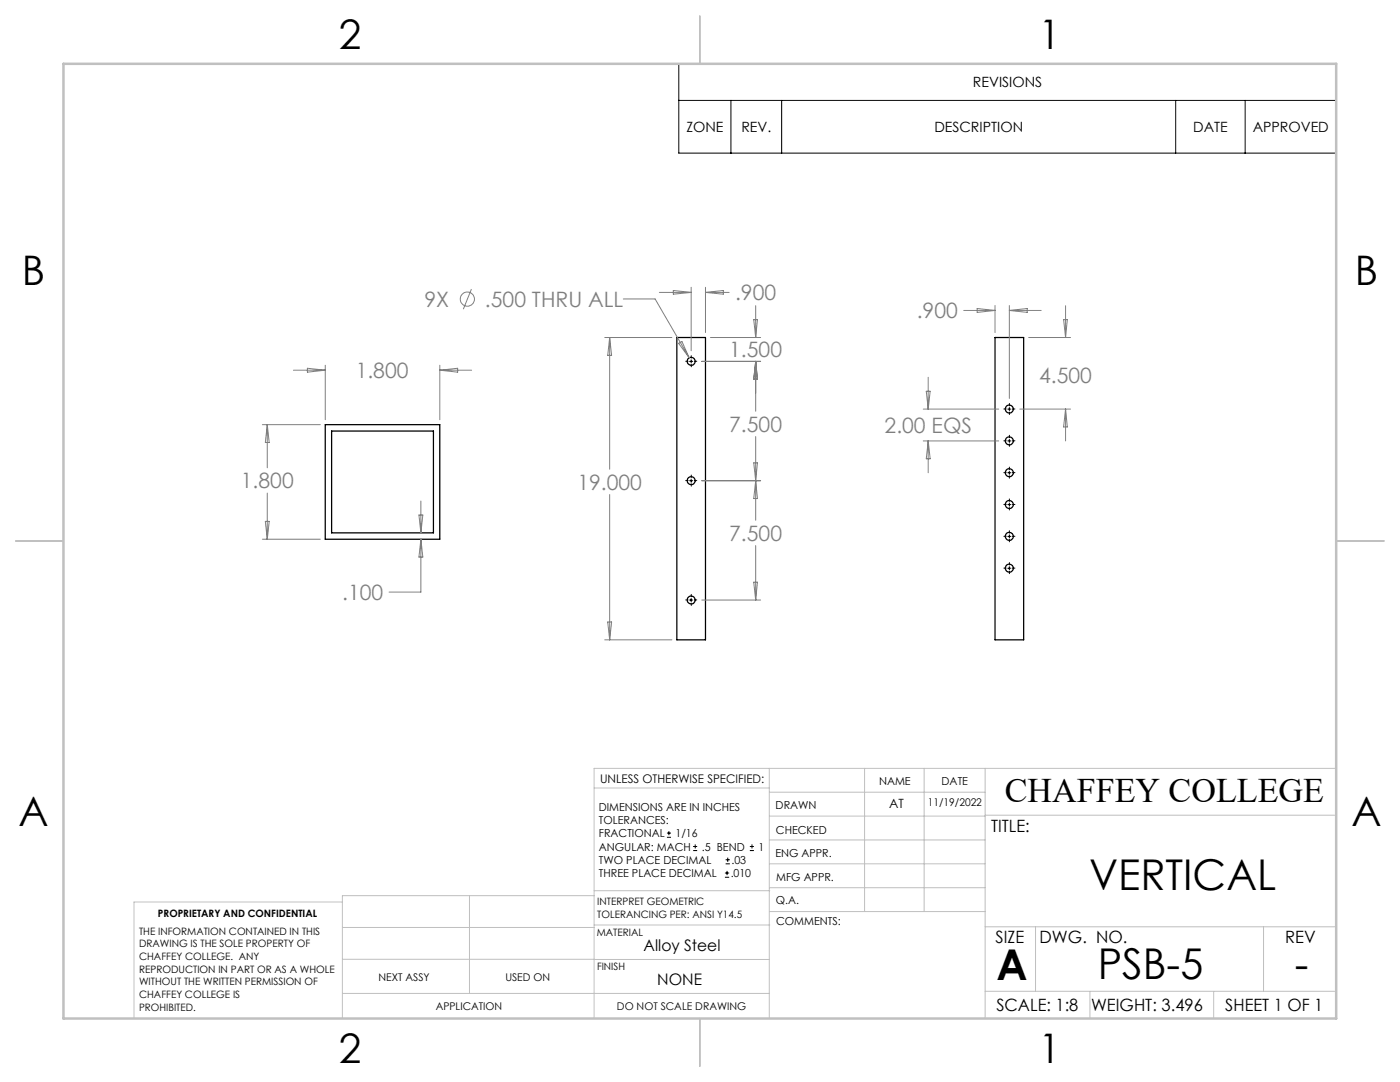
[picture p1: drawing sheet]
<svg xmlns="http://www.w3.org/2000/svg" width="279mm" height="216mm" viewBox="0 0 279 216" stroke-linecap="round" stroke-linejoin="round" font-family="sans-serif">
<g fill="none" stroke="#000" stroke-width=".25">
<path d="M135.1 67.3h5.7v60.4h-5.7zM198.6 67.3h5.7v60.4h-5.7zM64.9 84.7h22.9v22.9h-22.9zM66.2 86h20.3v20.3h-20.3z"/>
<circle cx="138" cy="72.1" r=".8"/>
<circle cx="138" cy="95.9" r=".8"/>
<circle cx="201.4" cy="94.3" r=".8"/>
<circle cx="201.4" cy="88" r=".8"/>
<circle cx="201.4" cy="81.6" r=".8"/>
<circle cx="138" cy="119.7" r=".8"/>
<circle cx="201.4" cy="107" r=".8"/>
<circle cx="201.4" cy="100.7" r=".8"/>
<circle cx="201.4" cy="113.4" r=".8"/>
</g>
<g fill="none" stroke="#808080" stroke-width=".2">
<path d="M94.1 57.7l-1.6 4M124.4 59.7h6.3l6.8 11.7M131.6 58.3h6.3M134.4 58l3.5 .3-3.5 .4zM137.9 57.3v12.7M140.8 57.3v9.1M140.8 58.3h4.7M140.8 58.3l3.6-.3v.7zM58.6 73.9h6.3M61.3 73.5l3.6 .4-3.6 .4zM64.9 72.9v10.8M87.8 72.9v10.8"/>
<path d="M87.8 73.9h6.3M87.8 73.9l3.5-.4v.8zM120.7 67.3h13.4M121.7 67.3v26.3M121.7 67.3l.4 3.6h-.8zM135.4 68.5l.7-.3 1.4 3.2zM140.1 72.1h11.7M141.8 67.3h10M150.4 63.8h.8l-.4 3.5zM150.8 61v6.3M150.8 72.1v10M150.8 72.1l.4 3.6h-.8z"/>
<path d="M184.9 78.1h.7l-.4 3.5zM185.2 75.3v6.3M192.3 61.9h6.3M195 61.6l3.6 .3-3.6 .4zM198.6 61v5.4M201.4 61v18.5M201.4 61.9h6.4M201.4 61.9l3.6-.3v.7zM205.3 67.3h8.3M212.3 63.8h.7l-.3 3.5zM212.7 61v6.3M52.4 84.7h11.5"/>
<path d="M53.3 84.7v8.6M53.3 98.4v9.2M53.3 84.7l.4 3.6h-.7zM84 100v6.3M121.7 98.7v29M140.1 95.9h11.7M150.4 92.4h.8l-.4 3.5zM150.8 87.1v16.7M150.8 95.9l.4 3.6h-.8zM184.3 81.6h15M184.3 88h15M185.2 88v6.3"/>
<path d="M185.2 88l.4 3.5h-.7zM203.5 81.6h10.1M212.7 81.6v6.4M212.7 81.6l.3 3.6h-.7zM52.4 107.6h11.5M53 104h.7l-.4 3.6zM83.6 102.8h.8l-.4 3.5zM84 107.6v10.5h-6.4M84 107.6l.4 3.6h-.8zM140.1 119.7h11.7M150.4 116.2h.8l-.4 3.5zM150.8 108.9v10.8"/>
<path d="M120.7 127.7h13.4M121.3 124.1h.8l-.4 3.6z"/>
<circle cx="93.3" cy="59.7" r="1.42"/>
</g>
<g fill="none" stroke="#000" stroke-width=".2">
<path d="M135.5 12.7h131.2v17.9h-131.2zM135.5 20h131.2M145.9 20v10.6M156 20v10.6M234.6 20v10.6M248.5 20v10.6M137.6 72.1h.7M137.9 71.8v.6M137.6 95.9h.7M137.9 95.6v.6M201.1 94.3h.7M201.1 88h.7"/>
<path d="M201.1 81.6h.7M201.4 81.3v.7M201.4 87.7v.6M201.4 94v.7M137.6 119.7h.7M137.9 119.4v.7M201.1 113.4h.7M201.1 107h.7M201.1 100.7h.7M201.4 100.4v.6M201.4 106.7v.7M201.4 113.1v.6"/>
<path d="M133.1 167.1h.8M133.1 166.2h.8M133.5 165.8v.9M138.3 169.7h.8M138.3 168.9h.8M138.7 168.5v.8M144.7 175h.8M144.7 174.2h.8M144.8 172.4h.9M144.8 171.6h.9M145.1 173.8v.8M145.2 171.1v.9"/>
<path d="M149.6 169.7h.9M149.6 168.9h.9M150.1 168.5v.8"/>
</g>
<g fill="none" stroke="#000" stroke-width=".2" stroke-dasharray="15.2 1.3 1.3 1.3">
<path d="M137.3 72.1h-.4M138 71.5v-.5M138 72.7v.5M138.6 72.1h.5M137.3 95.9h-.4M138 95.3v-.5M138 96.5v.5M138.6 95.9h.5M200.8 94.3h-.5M200.8 88h-.5M200.8 81.6h-.5M201.4 93.7v-.5"/>
<path d="M201.4 94.9v.5M201.4 87.3v-.4M201.4 88.6v.5M201.4 81v-.5M201.4 82.2v.5M202.1 94.3h.5M202.1 88h.5M202.1 81.6h.5M137.3 119.7h-.4M138 119.1v-.5M138.6 119.7h.5M200.8 113.4h-.5"/>
<path d="M200.8 107h-.5M200.8 100.7h-.5M201.4 112.7v-.4M201.4 114v.5M201.4 106.4v-.5M201.4 107.6v.5M201.4 100v-.4M201.4 101.3v.5M202.1 113.4h.5M202.1 107h.5M202.1 100.7h.5M138 120.3v.5"/>
</g>
<g fill="none" stroke="#c0c0c0" stroke-width=".2">
<path d="M118.6 157.2h34.9M153.5 153.3v49.9M153.5 158.1h43.1M172.5 153.3v28.6M184.4 153.3v28.6M196.6 153.3v49.9M266.7 153.3h-148.1v49.9M68.3 180h-41.6v23.2M93.7 178.7v19.5M118.6 178.7h-50.3v24.5M118.6 177.7h35M153.5 167.6h43.1"/>
<path d="M153.5 162.8h43.1M153.5 172.4h43.1M153.5 177.1h43.1M196.6 162.7h70.1M68.3 198.2h85.2M68.3 191.4l85.2 .1M68.3 185.1h50.3M118.6 184.6h35M153.6 181.9h43M196.6 197.8h70.1M196.6 184.9h70.1M206.7 184.9v12.9"/>
<path d="M217.5 197.8v5.4M242.2 197.8v5.4M252.2 184.9v12.9"/>
</g>
<path d="M139.7 3.2v9.5M3.1 107.9h9.6M266.7 107.9h9.5M139.7 203.2v9.6" fill="none" stroke="#c0c0c0" stroke-width=".25"/>
<path d="M12.7 12.7h254v190.5h-254z" fill="none" stroke="#c0c0c0" stroke-width=".5"/>
<g font-size="8.5">
<text x="217.3" y="177.7">VERTICAL</text>
<text x="198.9" y="195.5">A</text>
<text x="219.1" y="195.4">PSB-5</text>
<text x="258.4" y="195.4">-</text>
</g>
<g font-size="8.1">
<text x="67.6" y="9.7">2</text>
<text x="207.3" y="9.7">1</text>
<text x="4.4" y="57">B</text>
<text x="270.4" y="57">B</text>
<text x="3.7" y="164.9">A</text>
<text x="269.7" y="164.9">A</text>
<text x="67.6" y="212.2">2</text>
<text x="207.3" y="212.2">1</text>
</g>
<text font-size="6.9" x="200.5" y="160.1">CHAFFEY COLLEGE</text>
<g font-size="4.2" fill="#808080">
<text x="146.7" y="59.9">.900</text>
<text x="84.7" y="61.2">9X</text>
<text x="96.8" y="61.2">.500 THRU ALL</text>
<text x="183" y="63.5">.900</text>
<text x="145.5" y="71.3">1.500</text>
<text x="71" y="75.5">1.800</text>
<text x="207.4" y="76.3">4.500</text>
<text x="145.5" y="86.2">7.500</text>
<text x="176.5" y="86.4">2.00 EQS</text>
<text x="48.1" y="97.5">1.800</text>
<text x="115.2" y="97.7">19.000</text>
<text x="145.5" y="107.9">7.500</text>
<text x="68.3" y="119.7">.100</text>
</g>
<g font-size="3.4">
<text x="197.8" y="166">TITLE:</text>
<text x="198.7" y="188.1">SIZE</text>
<text x="207.5" y="188.1">DWG. NO.</text>
<text x="256.5" y="188.2">REV</text>
<text x="198.8" y="201.7">SCALE: 1:8</text>
<text x="217.7" y="201.8">WEIGHT: 3.496</text>
<text x="244.5" y="201.7">SHEET 1 OF 1</text>
</g>
<g font-size="3.2">
<text x="128.5" y="189.8">Alloy Steel</text>
<text x="131.2" y="196.6">NONE</text>
</g>
<g font-size="2.8">
<text x="194.2" y="17.4">REVISIONS</text>
<text x="137" y="26.3">ZONE</text>
<text x="148" y="26.3">REV.</text>
<text x="186.5" y="26.3">DESCRIPTION</text>
<text x="238.1" y="26.3">DATE</text>
<text x="250" y="26.3">APPROVED</text>
</g>
<text font-size="2.5" x="177.5" y="161.3">AT</text>
<text font-size="2.4" x="119.8" y="156.2">UNLESS OTHERWISE SPECIFIED:</text>
<g font-size="2.2">
<text x="119.5" y="161.8">DIMENSIONS ARE IN INCHES</text>
<text x="154.8" y="161.4">DRAWN</text>
<text x="175.4" y="156.6">NAME</text>
<text x="187.9" y="156.7">DATE</text>
<text x="119.5" y="164.4">TOLERANCES:</text>
<text x="119.5" y="167.1">FRACTIONAL</text>
<text x="134.8" y="167.1">1/16</text>
<text x="154.9" y="166.3">CHECKED</text>
<text x="119.5" y="172.4">TWO PLACE DECIMAL</text>
<text x="119.5" y="169.7">ANGULAR: MACH</text>
<text x="140.1" y="169.7">.5 BEND</text>
<text x="146" y="172.4">.03</text>
<text x="151.4" y="169.7">1</text>
<text x="154.8" y="171">ENG APPR.</text>
<text x="119.5" y="175">THREE PLACE DECIMAL</text>
<text x="145.8" y="175">.010</text>
<text x="154.9" y="175.7">MFG APPR.</text>
<text x="154.9" y="180.4">Q.A.</text>
<text x="154.9" y="184.6">COMMENTS:</text>
</g>
<g font-size="2.1">
<text x="185.2" y="160.7">11/19/2022</text>
<text x="75.5" y="195.7">NEXT ASSY</text>
<text x="100.9" y="195.7">USED ON</text>
<text x="86.9" y="201.5">APPLICATION</text>
<text x="123.1" y="201.6">DO NOT SCALE DRAWING</text>
</g>
<g font-size="2">
<text x="31.5" y="182.9">PROPRIETARY AND CONFIDENTIAL</text>
<text x="119.2" y="180.6">INTERPRET GEOMETRIC</text>
<text x="119.2" y="183.1">TOLERANCING PER: ANSI Y14.5</text>
<text x="27.8" y="186.5">THE INFORMATION CONTAINED IN THIS</text>
<text x="27.8" y="189">DRAWING IS THE SOLE PROPERTY OF</text>
<text x="27.8" y="191.6">CHAFFEY COLLEGE. ANY</text>
<text x="119.1" y="186.7">MATERIAL</text>
<text x="27.8" y="194.1">REPRODUCTION IN PART OR AS A WHOLE</text>
<text x="27.8" y="196.6">WITHOUT THE WRITTEN PERMISSION OF</text>
<text x="119.1" y="193.5">FINISH</text>
<text x="27.8" y="199.1">CHAFFEY COLLEGE IS</text>
<text x="27.8" y="201.7">PROHIBITED.</text>
</g>
</svg>
